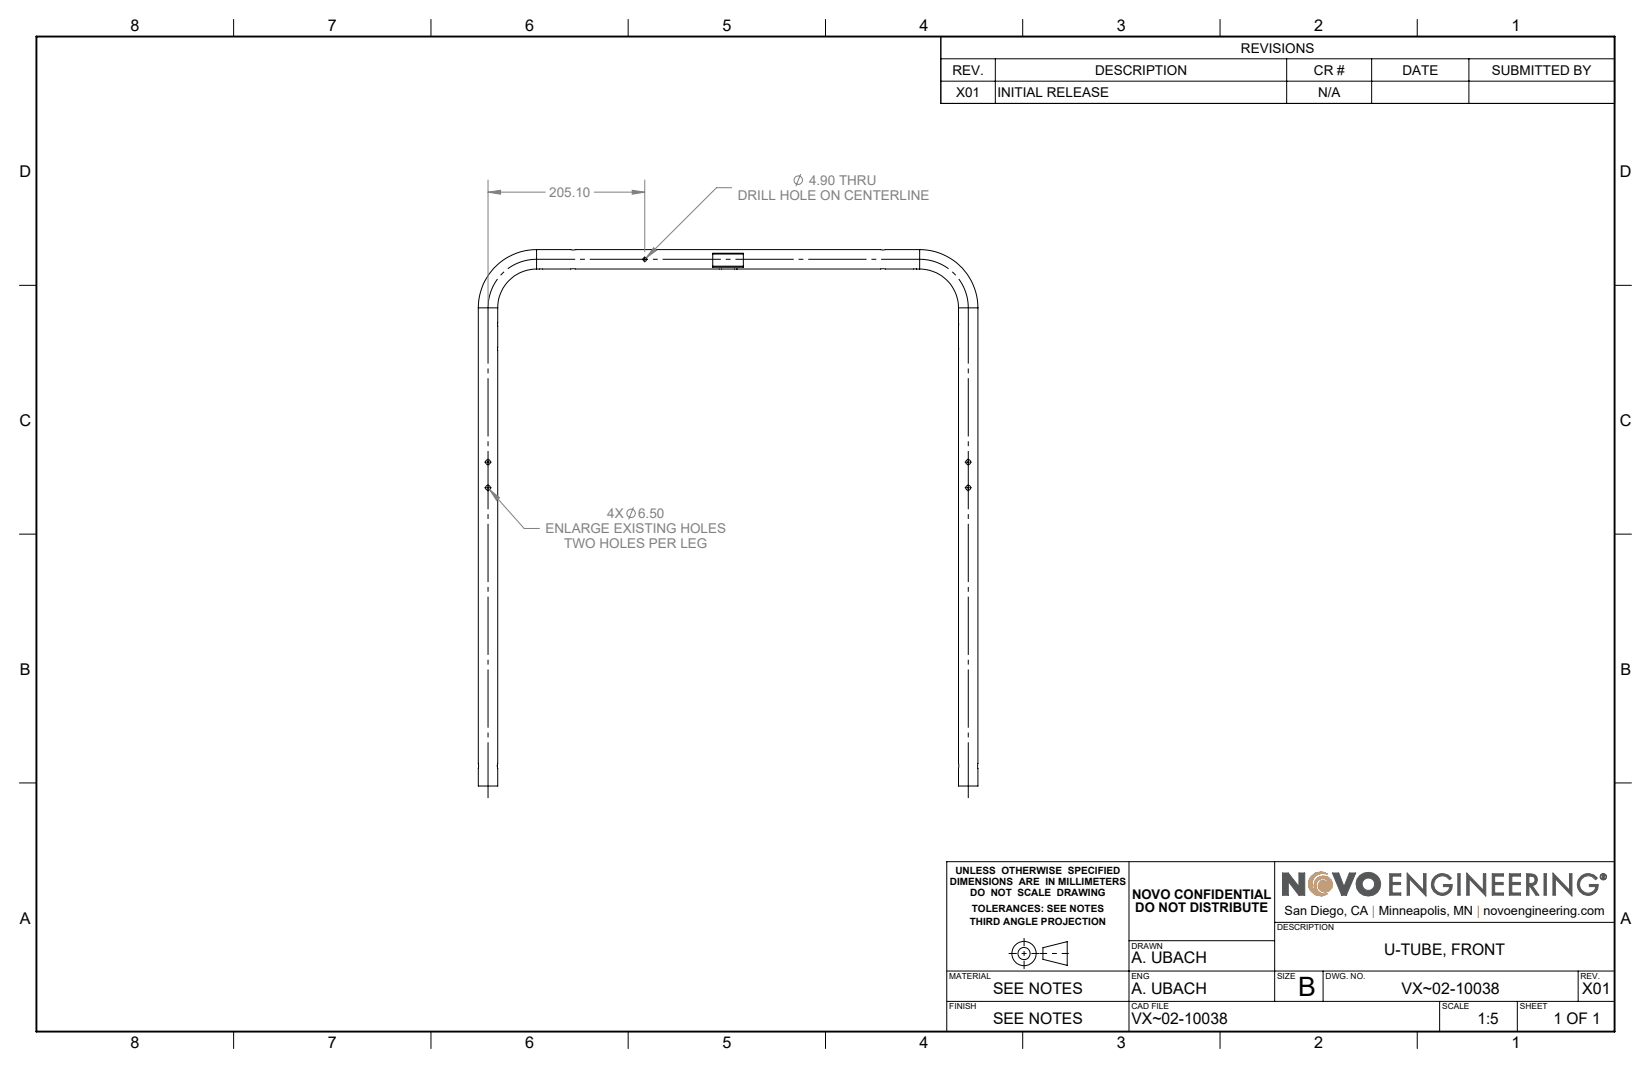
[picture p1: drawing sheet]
<svg xmlns="http://www.w3.org/2000/svg" width="432mm" height="279mm" viewBox="0 0 432 279" stroke-linecap="round" stroke-linejoin="round" font-family="sans-serif">
<g fill="none" stroke="#000" stroke-width=".26">
<path d="M61.1 5.1v4.5M112.7 5.1v4.5M164.3 5.1v4.5M215.9 5.1v4.5M267.5 5.1v4.5M319.1 5.1v4.5M370.7 5.1v4.5M5.1 74.6h4.4M140.3 70.4a10.2 10.2 0 0 0-10.1 10.1M140.3 65.3a15.3 15.3 0 0 0-15.2 15.2M140.3 70.4h100.2M140.3 65.3h100.2"/>
<path d="M140.3 65.3v5.1M186.4 66.3h8v3.6h-8zM186.4 66.5h8M186.4 69.6h8M240.5 70.4a10.2 10.2 0 0 1 10.2 10.1M240.5 65.3a15.3 15.3 0 0 1 15.3 15.2M240.5 65.3v5.1M422.3 74.6h4.4M125.1 80.5v125.1h5.1v-125.1M125.1 80.5h5.1M250.7 80.5v125.1h5.1v-125.1M250.7 80.5h5.1"/>
<path d="M5.1 139.7h4.4M422.3 139.7h4.4M5.1 204.8h4.4M422.3 204.8h4.4M295.3 225.4v44.5M333.4 225.4v36.6M422.3 225.4h-174.7v44.5M247.6 254h174.7M272.8 247.9l6.3-1.6v6.3l-6.3-1.6zM295.3 246.1h38.1M333.4 241.3h88.9M346 254v8"/>
<path d="M412.7 254v8M61.1 269.9v4.4M112.7 269.9v4.4M164.3 269.9v4.4M215.9 269.9v4.4M247.6 262h174.7M267.5 269.9v4.4M319.1 269.9v4.4M370.7 269.9v4.4M376.5 262v7.9M396.8 262v7.9"/>
<circle cx="168.6" cy="67.8" r=".49"/>
<circle cx="127.6" cy="127.6" r=".65"/>
<circle cx="127.6" cy="120.9" r=".64"/>
<circle cx="253.2" cy="127.6" r=".65"/>
<circle cx="253.2" cy="120.9" r=".66"/>
<circle cx="267.8" cy="249.5" r="1.59"/>
<circle cx="267.8" cy="249.5" r="3.2"/>
</g>
<path d="M342.7 229.6a3.1 3.1 0 0 1 4.5-.9 2.82 2.82 0 0 0-3.9 1.7 2.82 2.82 0 0 0 2.3 3.6 2.45 2.45 0 0 1-1.1-4.2 2.45 2.45 0 0 1 4 1.5 1.88 1.88 0 0 1-1.9 2.1 1.88 1.88 0 0 1-1.8-2.2l.6-.7a1.82 1.82 0 0 1 2.4 1.5 1.89 1.89 0 0 0-2.6-2 1.89 1.89 0 0 0-.3 3.3l.7 .4 .8 .2 .8-.1a3.2 3.2 0 0 1-4-.2 3.2 3.2 0 0 1-.5-4z" fill="none" stroke="#f78d2a" stroke-width=".26"/>
<g fill="none" stroke="#555759" stroke-width=".26">
<path d="M335.4 228.4h1.5l2.8 3.6v-3.6h1.5v5.8h-1.5l-2.7-3.6-.1 3.6h-1.5zM339.7 232h.1M348.5 228.4h1.6l1.4 3.6 1.4-3.6h1.7l-2.5 5.8h-1.2zM363.5 228.6h2.9v.6h-2.3v1.7h2.2v.5h-2.2v2.2h2.3v.6h-2.9zM368 228.4l4.3 4.5v-4.3h.7v5.8l-4.4-4.5v4.3h-.6zM375.4 229.2a2.89 2.89 0 0 1 4.2 .5l-.5 .5a2.26 2.26 0 0 0-3.2-.7 2.26 2.26 0 0 0-.5 3.2 2.26 2.26 0 0 0 3.3 .4l.5-1.1h-1.7v-.6h2.3a2.79 2.79 0 0 1-3.4 2.8 2.79 2.79 0 0 1-1.8-4zM381.3 228.6h.6v5.6h-.6zM383.6 228.4l4.3 4.5v-4.3h.7v5.8l-4.4-4.5v4.3h-.6zM390.3 228.6h2.9v.6h-2.3v1.7h2.2v.5h-2.2v2.2h2.3v.6h-2.9zM394.8 228.6h2.9v.6h-2.3v1.7h2.2v.5h-2.2v2.2h2.3v.6h-2.9zM399.3 228.6a2.74 2.74 0 0 1 2.6 .8l.2 .8-.3 .9-.4 .4-.7 .2 1.8 2.5h-.8l-1.7-2.5h-.1v2.5h-.6zM399.9 229.2l1.1 .1a1.02 1.02 0 0 1 0 1.7l-1.1 .2z"/>
<path d="M403.8 228.6h.6v5.6h-.6zM406.2 228.4l4.3 4.5v-4.3h.6v5.8l-4.3-4.5v4.3h-.6zM413.6 229.2a2.89 2.89 0 0 1 4.2 .5l-.5 .5a2.27 2.27 0 0 0-3.2-.7 2.27 2.27 0 0 0-.5 3.2 2.27 2.27 0 0 0 3.2 .4l.5-1.1h-1.6v-.6h2.3a2.79 2.79 0 0 1-4 2.5 2.79 2.79 0 0 1-.4-4.7zM419 228.9l.6 .1 .1 .3-.2 .1 .2 .4h-.2l-.2-.4-.1 .4h-.2zM419.2 229l.3 .2-.3 .1z"/>
<circle cx="357.9" cy="231.3" r="1.64"/>
<circle cx="357.9" cy="231.3" r="3.2"/>
<circle cx="419.3" cy="229.4" r=".85"/>
<circle cx="419.3" cy="229.4" r=".71"/>
</g>
<path d="M279.5 249.4h-7.5" fill="none" stroke="#000" stroke-width=".26" stroke-dasharray="15.2 1.3 1.3 1.3" stroke-dashoffset="13.4" stroke-linecap="butt"/>
<path d="M263.8 249.4h8.1M267.8 245.4v8.1" fill="none" stroke="#000" stroke-width=".26" stroke-dasharray="15.2 1.3 1.3 1.3" stroke-dashoffset="13.1" stroke-linecap="butt"/>
<path d="M9.5 9.6h412.8v260.3h-412.8z" fill="none" stroke="#000" stroke-width=".5"/>
<path d="M343 229.1a3.2 3.2 0 0 1 4.2-.4 2.82 2.82 0 0 0-3.9 1.7 2.82 2.82 0 0 0 2.3 3.6 2.43 2.43 0 0 1-1.9-2.8 2.43 2.43 0 0 1 2.7-2 2.43 2.43 0 0 1 2.1 2.7 1.82 1.82 0 0 1-2.5 1.5 1.82 1.82 0 0 1-.9-2.7 1.73 1.73 0 0 1 2.7 1.3 1.9 1.9 0 0 0-2.6-2 1.9 1.9 0 0 0-.3 3.3l.8 .5h1.5a3.2 3.2 0 0 1-4.2-.4 3.2 3.2 0 0 1 0-4.3z" fill-rule="evenodd" fill="#f78d2a"/>
<path d="M335.4 228.4v5.8h1.5v-3.6l2.8 3.6h1.5v-5.8h-1.5v3.6l-2.8-3.6zM348.5 228.4l2.4 5.8h1.2l2.5-5.8h-1.7l-1.4 3.6-1.4-3.6zM355.6 229.1a3.1 3.1 0 0 0 .1 4.5 3.1 3.1 0 0 0 4.6-.3 3.1 3.1 0 0 0-.6-4.6 3.3 3.3 0 0 0-4.1 .4zM356.2 231.3a1.65 1.65 0 0 1 3.3 0 1.65 1.65 0 0 1-3.3 0zM363.5 228.6v5.6h2.9v-.6h-2.3v-2.2h2.2v-.5h-2.2v-1.7h2.3v-.6zM368 228.4v5.8h.6v-4.3l4.4 4.5v-5.8h-.7v4.3zM375.2 229.3a2.8 2.8 0 0 0 .6 4.7 2.8 2.8 0 0 0 4-2.5v-.1h-2.3v.6h1.7a2.14 2.14 0 0 1-2.7 1.6 2.14 2.14 0 0 1-1.5-2.7 2.25 2.25 0 0 1 1.8-1.8 2.25 2.25 0 0 1 2.3 1.1l.5-.5a2.92 2.92 0 0 0-4.4-.4zM381.3 228.6v5.6h.6v-5.6zM383.6 228.4v5.8h.6v-4.3l4.4 4.5v-5.8h-.7v4.3zM390.3 228.6v5.6h2.9v-.6h-2.3v-2.2h2.2v-.5h-2.2v-1.7h2.3v-.6zM394.8 228.6v5.6h2.9v-.6h-2.3v-2.2h2.2v-.5h-2.2v-1.7h2.3v-.6zM399.3 228.6v5.6h.6v-2.5h.1l1.7 2.5h.8l-1.8-2.5a1.58 1.58 0 0 0 1.4-1.9 1.58 1.58 0 0 0-2.1-1.2zM399.9 229.2h.7a1.01 1.01 0 0 1 .8 1.3 1.01 1.01 0 0 1-1.3 .7h-.2zM403.8 228.6v5.6h.6v-5.6zM406.2 228.4v5.8h.6v-4.3l4.3 4.5v-5.8h-.6v4.3zM413.3 229.4a2.79 2.79 0 0 0 .9 4.6 2.79 2.79 0 0 0 3.8-2.6h-2.3v.6h1.6a2.16 2.16 0 0 1-2.8 1.5 2.16 2.16 0 0 1-1.2-3.1 2.24 2.24 0 0 1 4-.2l.5-.5a2.89 2.89 0 0 0-4.5-.3zM419 228.9v.9h.2v-.4l.5 .4-.2-.4 .2-.4zM419.2 229l.3 .2-.3 .1zM418.5 229.4a.85 .85 0 0 0 1.7 0 .85 .85 0 0 0-1.7 0zM418.6 229.4a.71 .71 0 0 1 1.4 0 .71 .71 0 0 1-1.4 0z" fill-rule="evenodd" fill="#555759"/>
<g fill="none" stroke="#808080" stroke-width=".26">
<path d="M127.6 50.3l3.3-.5v1zM127.6 47.1v32.2M127.6 50.3h15M155.4 50.3h13.2M165.3 49.8l3.3 .5-3.3 .5zM168.6 47.1v18.8M191.3 49.1h-3.9l-18.4 18.4M209.4 45.5l-1.3 3.2M171 64.8l.7 .7-2.7 2zM128.1 128.1l2.5 2.1-.7 .7zM128.1 128.1l9 10.2h4M165.7 132.7l-1.3 3.2"/>
<circle cx="208.8" cy="47.1" r="1.1"/>
<circle cx="165" cy="134.3" r="1.11"/>
</g>
<path d="M140.3 67.8a12.7 12.7 0 0 0-12.7 12.7M253.2 80.5a12.7 12.7 0 0 0-12.7-12.7" fill="none" stroke="#000" stroke-width=".26" stroke-dasharray="15.2 1.3 1.3 1.3" stroke-dashoffset="7.2" stroke-linecap="butt"/>
<g fill="none" stroke="#000" stroke-width=".26">
<path d="M246.1 9.6h176.2v17.5h-176.2zM246.1 15.4h176.2M260.3 15.4v11.7M336.5 15.4v11.7M358.7 15.4v11.7M384.2 15.4v11.7M246.1 21.2h176.2M168 67.8h.2M168.5 67.8h.3M168.6 67.2v.3M168.6 67.7v.4M168.6 68.3v.2"/>
<path d="M169.1 67.8h.2M126.8 120.9h.4M126.8 127.6h.4M127.4 120.9h.4M127.4 127.6h.4M127.6 120.1v.4M127.6 120.7v.4M127.6 121.3v.4M127.6 126.8v.4M127.6 127.4v.4M127.6 128v.5M128 120.9h.5"/>
<path d="M128 127.6h.5M252.4 120.9h.4M252.4 127.6h.4M253 120.9h.4M253 127.6h.4M253.2 120.1v.4M253.2 120.7v.4M253.2 121.3v.4M253.2 126.8v.4M253.2 127.4v.4M253.2 128v.5M253.6 120.9h.5"/>
<path d="M253.6 127.6h.5"/>
</g>
<path d="M240.5 67.8h-100.2" fill="none" stroke="#000" stroke-width=".26" stroke-dasharray="15.2 1.3 1.3 1.3" stroke-dashoffset="5.1" stroke-linecap="butt"/>
<path d="M127.6 80.5v128.3M253.2 80.5v128.3" fill="none" stroke="#000" stroke-width=".26" stroke-dasharray="15.2 1.3 1.3 1.3" stroke-dashoffset=".6" stroke-linecap="butt"/>
<path d="M165.3 49.8l3.3 .5-3.3 .5zM127.6 50.3l3.3-.5v1zM171 64.8l-2 2.7 2.7-2zM128.1 128.1l1.8 2.8 .7-.7z" fill="#808080"/>
<text font-size="7" x="339.5" y="260.5">B</text>
<g font-size="4.2">
<text x="34.1" y="8.1">8</text>
<text x="85.7" y="8.1">7</text>
<text x="137.3" y="8.1">6</text>
<text x="188.9" y="8.1">5</text>
<text x="240.5" y="8.1">4</text>
<text x="292.1" y="8.1">3</text>
<text x="343.7" y="8.1">2</text>
<text x="395.3" y="8.1">1</text>
<text x="5.1" y="46.4">D</text>
<text x="423.7" y="46.4">D</text>
<text x="5.1" y="111.4">C</text>
<text x="423.7" y="111.4">C</text>
<text x="5.2" y="176.5">B</text>
<text x="423.8" y="176.5">B</text>
<text x="5.2" y="241.6">A</text>
<text x="423.8" y="241.6">A</text>
<text x="362" y="249.9">U-TUBE, FRONT</text>
<text x="295.9" y="252">A. UBACH</text>
<text x="259.7" y="260">SEE NOTES</text>
<text x="295.9" y="260">A. UBACH</text>
<text x="366.5" y="260">VX~02-10038</text>
<text x="413.8" y="260">X01</text>
<text x="259.7" y="267.9">SEE NOTES</text>
<text x="295.9" y="267.9">VX~02-10038</text>
<text x="386.5" y="267.9">1:5</text>
<text x="406.3" y="267.9">1 OF 1</text>
<text x="34.1" y="274.2">8</text>
<text x="85.7" y="274.2">7</text>
<text x="137.3" y="274.2">6</text>
<text x="188.9" y="274.2">5</text>
<text x="240.5" y="274.2">4</text>
<text x="292.1" y="274.2">3</text>
<text x="343.7" y="274.2">2</text>
<text x="395.3" y="274.2">1</text>
</g>
<g font-size="3.5">
<text x="324.6" y="13.8">REVISIONS</text>
<text x="249.1" y="19.6">REV.</text>
<text x="286.4" y="19.6">DESCRIPTION</text>
<text x="343.6" y="19.6">CR #</text>
<text x="366.8" y="19.6">DATE</text>
<text x="390.2" y="19.6">SUBMITTED BY</text>
<text x="250.1" y="25.4">X01</text>
<text x="260.9" y="25.4">INITIAL RELEASE</text>
<text x="344.7" y="25.4">N/A</text>
<text x="296.1" y="235.2">NOVO CONFIDENTIAL</text>
<text x="296.9" y="238.7">DO NOT DISTRIBUTE</text>
</g>
<g font-size="3.5" fill="#808080">
<text x="143.6" y="51.4">205.10</text>
<text x="193" y="52.2">DRILL HOLE ON CENTERLINE</text>
<text x="211.6" y="48.3">4.90 THRU</text>
<text x="158.8" y="135.5">4X</text>
<text x="166.9" y="135.5">6.50</text>
<text x="142.7" y="139.4">ENLARGE EXISTING HOLES</text>
<text x="147.6" y="143.4">TWO HOLES PER LEG</text>
</g>
<text font-size="3.3" x="336" y="239.4">San Diego, CA | Minneapolis, MN | novoengineering.com</text>
<g font-size="2.6">
<text x="248.4" y="231.5">DIMENSIONS ARE IN MILLIMETERS</text>
<text x="249.9" y="228.6">UNLESS OTHERWISE SPECIFIED</text>
<text x="253.7" y="234.4">DO NOT SCALE DRAWING</text>
<text x="254.2" y="238.5">TOLERANCES: SEE NOTES</text>
<text x="253.7" y="242.1">THIRD ANGLE PROJECTION</text>
</g>
<g font-size="2.2">
<text x="334" y="243.4">DESCRIPTION</text>
<text x="295.9" y="248.2">DRAWN</text>
<text x="248.3" y="256.1">MATERIAL</text>
<text x="295.9" y="256.1">ENG</text>
<text x="334" y="256.1">SIZE</text>
<text x="346.7" y="256.1">DWG. NO.</text>
<text x="413.4" y="256.1">REV.</text>
<text x="248.3" y="264">FINISH</text>
<text x="295.9" y="264">CAD FILE</text>
<text x="377.2" y="264">SCALE</text>
<text x="397.5" y="264">SHEET</text>
</g>
</svg>
